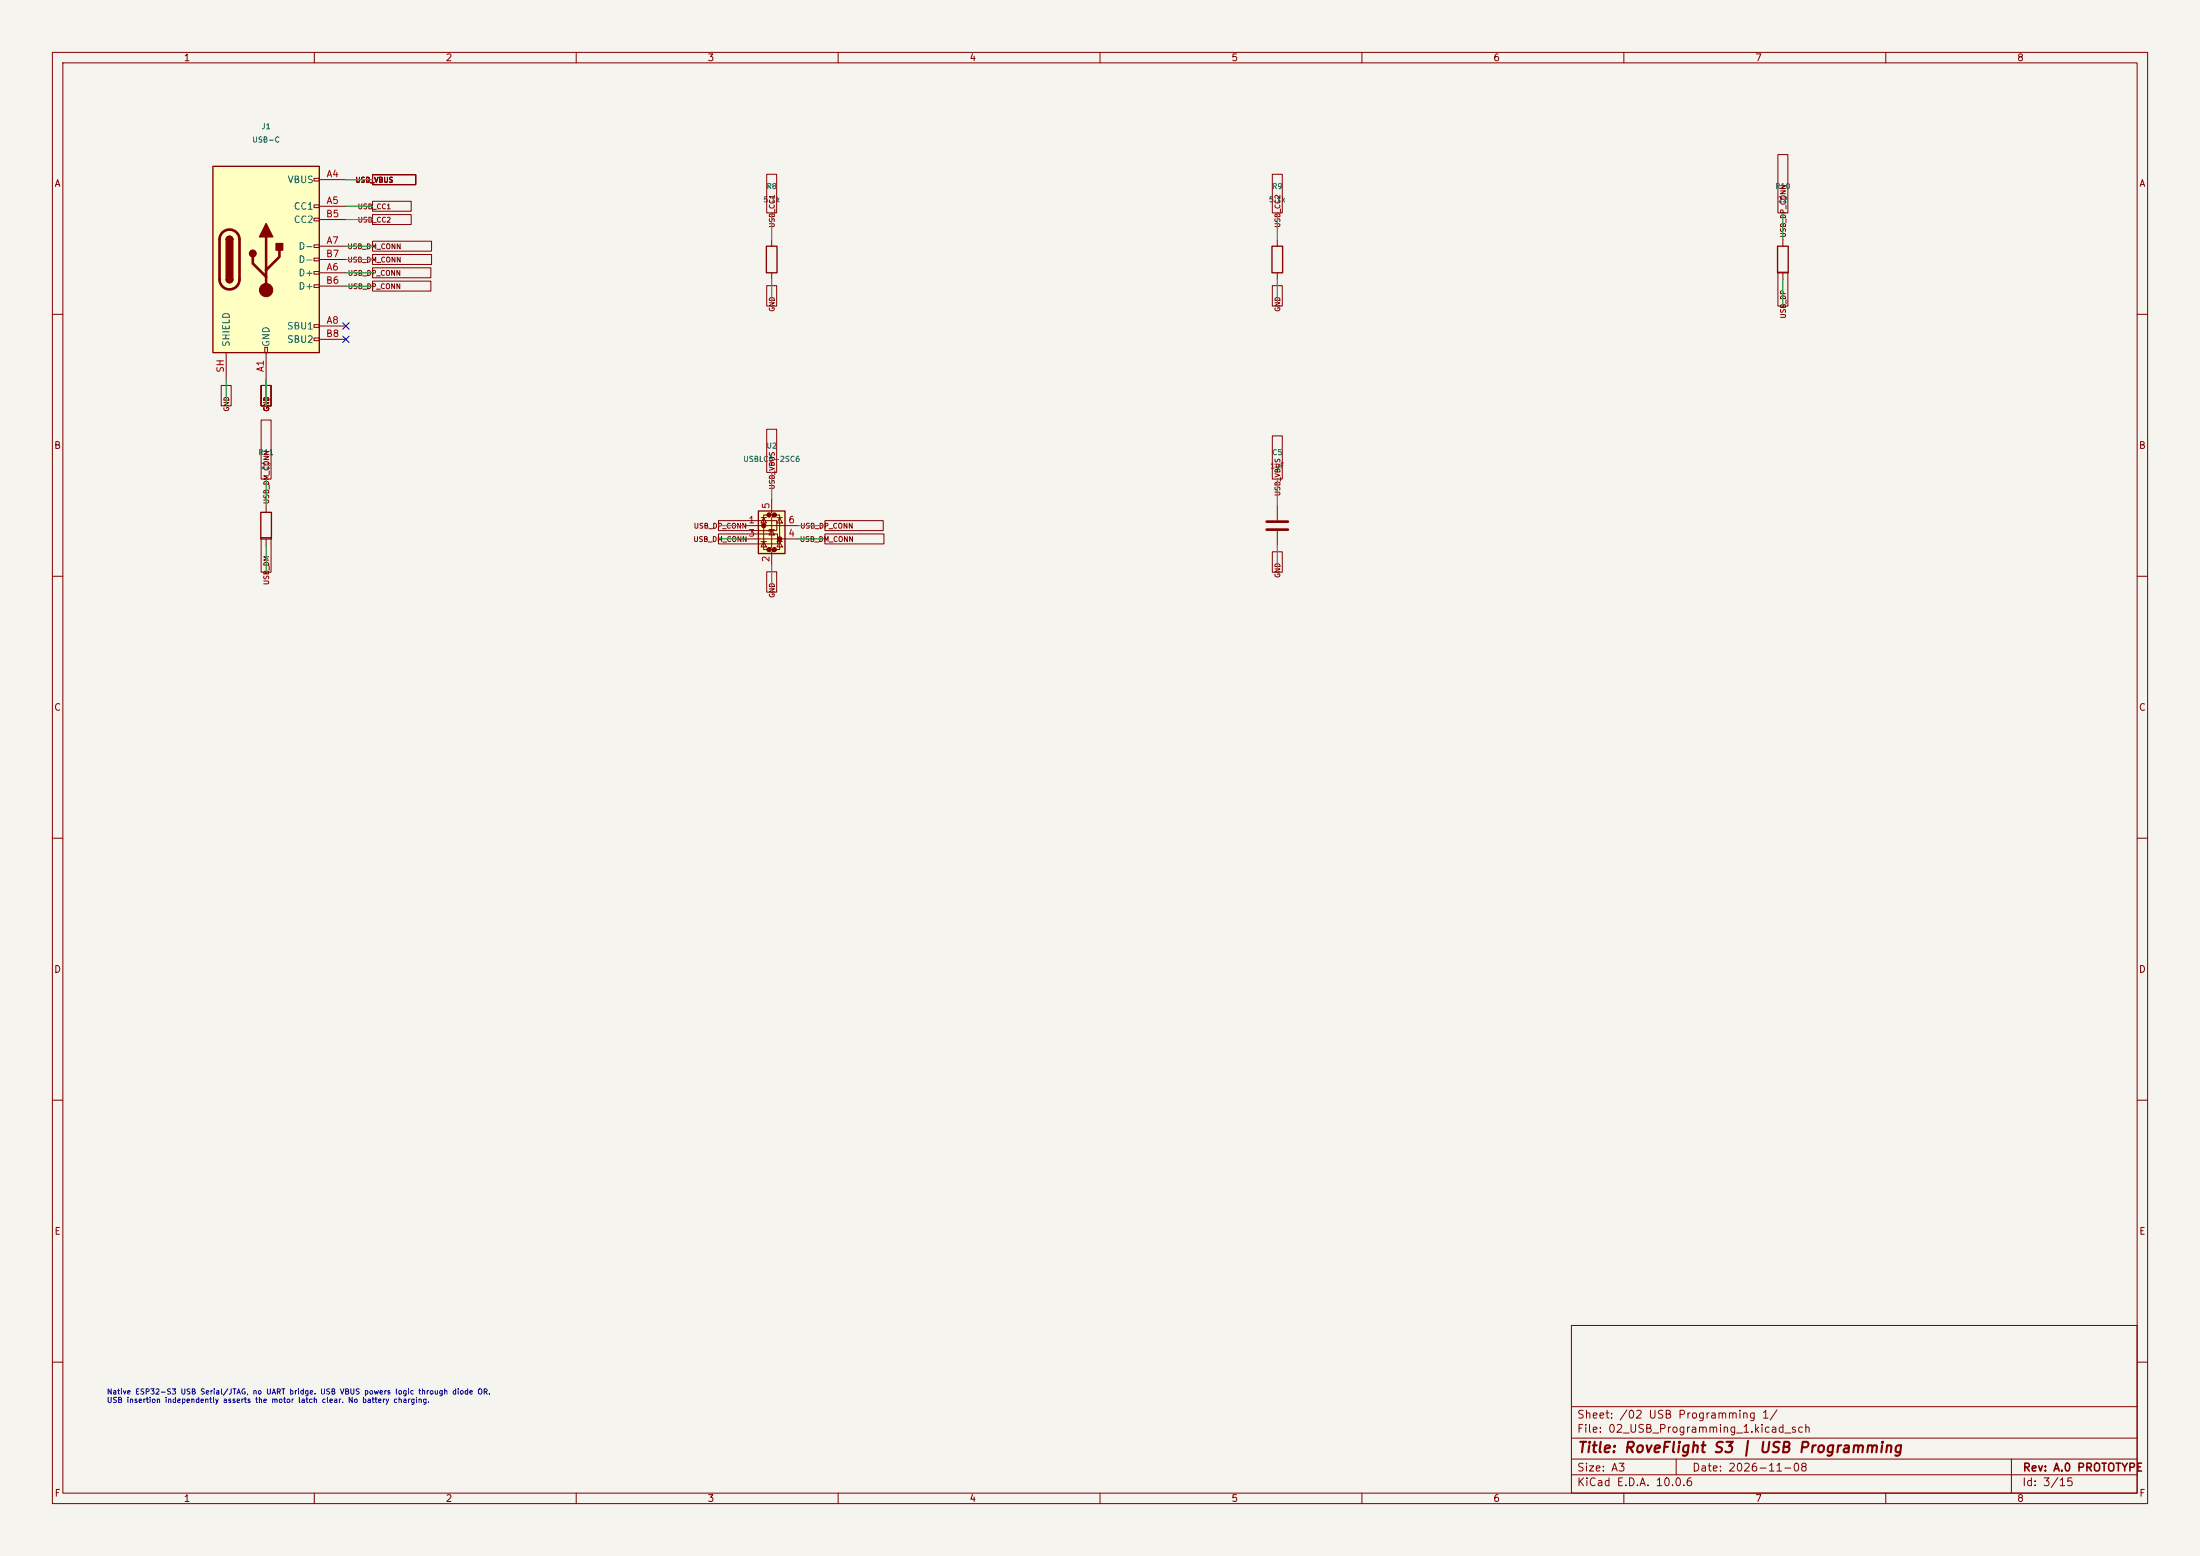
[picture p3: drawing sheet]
(kicad_sch (version 20250114) (generator "eeschema") (paper "A3") (title_block (title "RoveFlight S3 | USB Programming") (rev "A.0 PROTOTYPE") (date "2026-11-08")) (lib_symbols (symbol "Connector:USB_C_Receptacle_USB2.0_16P" (pin_names (offset 1.016)) (exclude_from_sim no) (in_bom yes) (on_board yes) (in_pos_files yes) (duplicate_pin_numbers_are_jumpers no) (property "Reference" "J" (at 0 22.225 0) (show_name no) (do_not_autoplace no) (effects (font (size 1.27 1.27)))) (property "Value" "USB_C_Receptacle_USB2.0_16P" (at 0 19.685 0) (show_name no) (do_not_autoplace no) (effects (font (size 1.27 1.27)))) (property "Footprint" "" (at 3.81 0 0) (show_name no) (do_not_autoplace no) (hide yes) (effects (font (size 1.27 1.27)))) (property "Datasheet" "https://www.usb.org/sites/default/files/documents/usb_type-c.zip" (at 3.81 0 0) (show_name no) (do_not_autoplace no) (hide yes) (effects (font (size 1.27 1.27)))) (property "Description" "USB 2.0-only 16P Type-C Receptacle connector" (at 0 0 0) (show_name no) (do_not_autoplace no) (hide yes) (effects (font (size 1.27 1.27)))) (property "ki_keywords" "usb universal serial bus type-C USB2.0" (at 0 0 0) (show_name no) (do_not_autoplace no) (hide yes) (effects (font (size 1.27 1.27)))) (property "ki_fp_filters" "USB*C*Receptacle*" (at 0 0 0) (show_name no) (do_not_autoplace no) (hide yes) (effects (font (size 1.27 1.27)))) (symbol "USB_C_Receptacle_USB2.0_16P_0_0" (rectangle (start -0.254 -17.78) (end 0.254 -16.764) (stroke (width 0) (type default)) (fill (type none))) (rectangle (start 10.16 15.494) (end 9.144 14.986) (stroke (width 0) (type default)) (fill (type none))) (rectangle (start 10.16 10.414) (end 9.144 9.906) (stroke (width 0) (type default)) (fill (type none))) (rectangle (start 10.16 7.874) (end 9.144 7.366) (stroke (width 0) (type default)) (fill (type none))) (rectangle (start 10.16 2.794) (end 9.144 2.286) (stroke (width 0) (type default)) (fill (type none))) (rectangle (start 10.16 0.254) (end 9.144 -0.254) (stroke (width 0) (type default)) (fill (type none))) (rectangle (start 10.16 -2.286) (end 9.144 -2.794) (stroke (width 0) (type default)) (fill (type none))) (rectangle (start 10.16 -4.826) (end 9.144 -5.334) (stroke (width 0) (type default)) (fill (type none))) (rectangle (start 10.16 -12.446) (end 9.144 -12.954) (stroke (width 0) (type default)) (fill (type none))) (rectangle (start 10.16 -14.986) (end 9.144 -15.494) (stroke (width 0) (type default)) (fill (type none)))) (symbol "USB_C_Receptacle_USB2.0_16P_0_1" (rectangle (start -10.16 17.78) (end 10.16 -17.78) (stroke (width 0.254) (type default)) (fill (type background))) (polyline (pts (xy -8.89 -3.81) (xy -8.89 3.81)) (stroke (width 0.508) (type default)) (fill (type none))) (rectangle (start -7.62 -3.81) (end -6.35 3.81) (stroke (width 0.254) (type default)) (fill (type outline))) (arc (start -7.62 3.81) (mid -6.985 4.4423) (end -6.35 3.81) (stroke (width 0.254) (type default)) (fill (type none))) (arc (start -7.62 3.81) (mid -6.985 4.4423) (end -6.35 3.81) (stroke (width 0.254) (type default)) (fill (type outline))) (arc (start -8.89 3.81) (mid -6.985 5.7067) (end -5.08 3.81) (stroke (width 0.508) (type default)) (fill (type none))) (arc (start -5.08 -3.81) (mid -6.985 -5.7067) (end -8.89 -3.81) (stroke (width 0.508) (type default)) (fill (type none))) (arc (start -6.35 -3.81) (mid -6.985 -4.4423) (end -7.62 -3.81) (stroke (width 0.254) (type default)) (fill (type none))) (arc (start -6.35 -3.81) (mid -6.985 -4.4423) (end -7.62 -3.81) (stroke (width 0.254) (type default)) (fill (type outline))) (polyline (pts (xy -5.08 3.81) (xy -5.08 -3.81)) (stroke (width 0.508) (type default)) (fill (type none))) (circle (center -2.54 1.143) (radius 0.635) (stroke (width 0.254) (type default)) (fill (type outline))) (polyline (pts (xy -1.27 4.318) (xy 0 6.858) (xy 1.27 4.318) (xy -1.27 4.318)) (stroke (width 0.254) (type default)) (fill (type outline))) (polyline (pts (xy 0 -2.032) (xy 2.54 0.508) (xy 2.54 1.778)) (stroke (width 0.508) (type default)) (fill (type none))) (polyline (pts (xy 0 -3.302) (xy -2.54 -0.762) (xy -2.54 0.508)) (stroke (width 0.508) (type default)) (fill (type none))) (polyline (pts (xy 0 -5.842) (xy 0 4.318)) (stroke (width 0.508) (type default)) (fill (type none))) (circle (center 0 -5.842) (radius 1.27) (stroke (width 0) (type default)) (fill (type outline))) (rectangle (start 1.905 1.778) (end 3.175 3.048) (stroke (width 0.254) (type default)) (fill (type outline)))) (symbol "USB_C_Receptacle_USB2.0_16P_1_1" (pin passive line (at 0 -22.86 90) (length 5.08) (name "GND" (effects (font (size 1.27 1.27)))) (number "A1" (effects (font (size 1.27 1.27))))) (pin passive line (at 15.24 15.24 180) (length 5.08) (name "VBUS" (effects (font (size 1.27 1.27)))) (number "A4" (effects (font (size 1.27 1.27))))) (pin bidirectional line (at 15.24 10.16 180) (length 5.08) (name "CC1" (effects (font (size 1.27 1.27)))) (number "A5" (effects (font (size 1.27 1.27))))) (pin bidirectional line (at 15.24 -2.54 180) (length 5.08) (name "D+" (effects (font (size 1.27 1.27)))) (number "A6" (effects (font (size 1.27 1.27))))) (pin bidirectional line (at 15.24 2.54 180) (length 5.08) (name "D-" (effects (font (size 1.27 1.27)))) (number "A7" (effects (font (size 1.27 1.27))))) (pin bidirectional line (at 15.24 -12.7 180) (length 5.08) (name "SBU1" (effects (font (size 1.27 1.27)))) (number "A8" (effects (font (size 1.27 1.27))))) (pin passive line (at 15.24 15.24 180) (length 5.08) (hide yes) (name "VBUS" (effects (font (size 1.27 1.27)))) (number "A9" (effects (font (size 1.27 1.27))))) (pin passive line (at 0 -22.86 90) (length 5.08) (hide yes) (name "GND" (effects (font (size 1.27 1.27)))) (number "A12" (effects (font (size 1.27 1.27))))) (pin passive line (at 0 -22.86 90) (length 5.08) (hide yes) (name "GND" (effects (font (size 1.27 1.27)))) (number "B1" (effects (font (size 1.27 1.27))))) (pin passive line (at 15.24 15.24 180) (length 5.08) (hide yes) (name "VBUS" (effects (font (size 1.27 1.27)))) (number "B4" (effects (font (size 1.27 1.27))))) (pin bidirectional line (at 15.24 7.62 180) (length 5.08) (name "CC2" (effects (font (size 1.27 1.27)))) (number "B5" (effects (font (size 1.27 1.27))))) (pin bidirectional line (at 15.24 -5.08 180) (length 5.08) (name "D+" (effects (font (size 1.27 1.27)))) (number "B6" (effects (font (size 1.27 1.27))))) (pin bidirectional line (at 15.24 0 180) (length 5.08) (name "D-" (effects (font (size 1.27 1.27)))) (number "B7" (effects (font (size 1.27 1.27))))) (pin bidirectional line (at 15.24 -15.24 180) (length 5.08) (name "SBU2" (effects (font (size 1.27 1.27)))) (number "B8" (effects (font (size 1.27 1.27))))) (pin passive line (at 15.24 15.24 180) (length 5.08) (hide yes) (name "VBUS" (effects (font (size 1.27 1.27)))) (number "B9" (effects (font (size 1.27 1.27))))) (pin passive line (at 0 -22.86 90) (length 5.08) (hide yes) (name "GND" (effects (font (size 1.27 1.27)))) (number "B12" (effects (font (size 1.27 1.27))))) (pin passive line (at -7.62 -22.86 90) (length 5.08) (name "SHIELD" (effects (font (size 1.27 1.27)))) (number "SH" (effects (font (size 1.27 1.27)))))) (embedded_fonts no)) (symbol "Device:R" (pin_numbers (hide yes)) (pin_names (offset 0)) (exclude_from_sim no) (in_bom yes) (on_board yes) (in_pos_files yes) (duplicate_pin_numbers_are_jumpers no) (property "Reference" "R" (at 2.032 0 90) (show_name no) (do_not_autoplace no) (effects (font (size 1.27 1.27)))) (property "Value" "R" (at 0 0 90) (show_name no) (do_not_autoplace no) (effects (font (size 1.27 1.27)))) (property "Footprint" "" (at -1.778 0 90) (show_name no) (do_not_autoplace no) (hide yes) (effects (font (size 1.27 1.27)))) (property "Datasheet" "" (at 0 0 0) (show_name no) (do_not_autoplace no) (hide yes) (effects (font (size 1.27 1.27)))) (property "Description" "Resistor" (at 0 0 0) (show_name no) (do_not_autoplace no) (hide yes) (effects (font (size 1.27 1.27)))) (property "ki_keywords" "R res resistor" (at 0 0 0) (show_name no) (do_not_autoplace no) (hide yes) (effects (font (size 1.27 1.27)))) (property "ki_fp_filters" "R_*" (at 0 0 0) (show_name no) (do_not_autoplace no) (hide yes) (effects (font (size 1.27 1.27)))) (symbol "R_0_1" (rectangle (start -1.016 -2.54) (end 1.016 2.54) (stroke (width 0.254) (type default)) (fill (type none)))) (symbol "R_1_1" (pin passive line (at 0 3.81 270) (length 1.27) (name "" (effects (font (size 1.27 1.27)))) (number "1" (effects (font (size 1.27 1.27))))) (pin passive line (at 0 -3.81 90) (length 1.27) (name "" (effects (font (size 1.27 1.27)))) (number "2" (effects (font (size 1.27 1.27)))))) (embedded_fonts no)) (symbol "Power_Protection:USBLC6-2SC6" (pin_names (hide yes)) (exclude_from_sim no) (in_bom yes) (on_board yes) (in_pos_files yes) (duplicate_pin_numbers_are_jumpers no) (symbol "USBLC6-2SC6_0_0" (circle (center -1.524 0) (radius 0.0001) (stroke (width 0.508) (type default)) (fill (type none))) (circle (center -0.508 2.032) (radius 0.0001) (stroke (width 0.508) (type default)) (fill (type none))) (circle (center -0.508 -4.572) (radius 0.0001) (stroke (width 0.508) (type default)) (fill (type none))) (circle (center 0.508 2.032) (radius 0.0001) (stroke (width 0.508) (type default)) (fill (type none))) (circle (center 0.508 -4.572) (radius 0.0001) (stroke (width 0.508) (type default)) (fill (type none))) (circle (center 1.524 -2.54) (radius 0.0001) (stroke (width 0.508) (type default)) (fill (type none)))) (symbol "USBLC6-2SC6_0_1" (polyline (pts (xy -2.54 0) (xy 2.54 0)) (stroke (width 0) (type default)) (fill (type none))) (polyline (pts (xy -2.54 -2.54) (xy 2.54 -2.54)) (stroke (width 0) (type default)) (fill (type none))) (polyline (pts (xy -2.032 0.508) (xy -1.016 0.508) (xy -1.524 1.524) (xy -2.032 0.508)) (stroke (width 0) (type default)) (fill (type none))) (polyline (pts (xy -2.032 -3.048) (xy -1.016 -3.048)) (stroke (width 0) (type default)) (fill (type none))) (polyline (pts (xy -1.016 1.524) (xy -2.032 1.524)) (stroke (width 0) (type default)) (fill (type none))) (polyline (pts (xy -1.016 -4.064) (xy -2.032 -4.064) (xy -1.524 -3.048) (xy -1.016 -4.064)) (stroke (width 0) (type default)) (fill (type none))) (polyline (pts (xy -0.508 -1.143) (xy -0.508 -0.762) (xy 0.508 -0.762)) (stroke (width 0) (type default)) (fill (type none))) (polyline (pts (xy 0 2.54) (xy -0.508 2.032) (xy 0.508 2.032) (xy 0 1.524) (xy 0 -4.064) (xy -0.508 -4.572) (xy 0.508 -4.572) (xy 0 -5.08)) (stroke (width 0) (type default)) (fill (type none))) (polyline (pts (xy 0.508 -1.778) (xy -0.508 -1.778) (xy 0 -0.762) (xy 0.508 -1.778)) (stroke (width 0) (type default)) (fill (type none))) (polyline (pts (xy 1.016 1.524) (xy 2.032 1.524)) (stroke (width 0) (type default)) (fill (type none))) (polyline (pts (xy 1.016 -3.048) (xy 2.032 -3.048)) (stroke (width 0) (type default)) (fill (type none))) (polyline (pts (xy 2.032 0.508) (xy 1.016 0.508) (xy 1.524 1.524) (xy 2.032 0.508)) (stroke (width 0) (type default)) (fill (type none))) (polyline (pts (xy 2.032 -4.064) (xy 1.016 -4.064) (xy 1.524 -3.048) (xy 2.032 -4.064)) (stroke (width 0) (type default)) (fill (type none)))) (symbol "USBLC6-2SC6_1_1" (rectangle (start -2.54 2.794) (end 2.54 -5.334) (stroke (width 0.254) (type default)) (fill (type background))) (polyline (pts (xy -0.508 2.032) (xy -1.524 2.032) (xy -1.524 -4.572) (xy -0.508 -4.572)) (stroke (width 0) (type default)) (fill (type none))) (polyline (pts (xy 0.508 -4.572) (xy 1.524 -4.572) (xy 1.524 2.032) (xy 0.508 2.032)) (stroke (width 0) (type default)) (fill (type none))) (pin passive line (at -5.08 0 0) (length 2.54) (name "I/O1" (effects (font (size 1.27 1.27)))) (number "1" (effects (font (size 1.27 1.27))))) (pin passive line (at 0 -7.62 90) (length 2.54) (name "GND" (effects (font (size 1.27 1.27)))) (number "2" (effects (font (size 1.27 1.27))))) (pin passive line (at -5.08 -2.54 0) (length 2.54) (name "I/O2" (effects (font (size 1.27 1.27)))) (number "3" (effects (font (size 1.27 1.27))))) (pin passive line (at 5.08 -2.54 180) (length 2.54) (name "I/O2" (effects (font (size 1.27 1.27)))) (number "4" (effects (font (size 1.27 1.27))))) (pin passive line (at 0 5.08 270) (length 2.54) (name "VBUS" (effects (font (size 1.27 1.27)))) (number "5" (effects (font (size 1.27 1.27))))) (pin passive line (at 5.08 0 180) (length 2.54) (name "I/O1" (effects (font (size 1.27 1.27)))) (number "6" (effects (font (size 1.27 1.27)))))) (embedded_fonts no) (property "Reference" "U" (at 0.635 5.715 0) (show_name no) (do_not_autoplace no) (effects (font (size 1.27 1.27)) (justify left))) (property "Value" "USBLC6-2SC6" (at 0.635 3.81 0) (show_name no) (do_not_autoplace no) (effects (font (size 1.27 1.27)) (justify left))) (property "Footprint" "Package_TO_SOT_SMD:SOT-23-6" (at 1.27 -6.35 0) (show_name no) (do_not_autoplace no) (hide yes) (effects (font (size 1.27 1.27) (italic yes)) (justify left))) (property "Datasheet" "https://www.st.com/resource/en/datasheet/usblc6-2.pdf" (at 1.27 -8.255 0) (show_name no) (do_not_autoplace no) (hide yes) (effects (font (size 1.27 1.27)) (justify left))) (property "Description" "Very low capacitance ESD protection diode, 2 data-line, SOT-23-6" (at 0 0 0) (show_name no) (do_not_autoplace no) (hide yes) (effects (font (size 1.27 1.27)))) (property "ki_keywords" "usb ethernet video" (at 0 0 0) (show_name no) (do_not_autoplace no) (hide yes) (effects (font (size 1.27 1.27)))) (property "ki_fp_filters" "SOT?23*" (at 0 0 0) (show_name no) (do_not_autoplace no) (hide yes) (effects (font (size 1.27 1.27))))) (symbol "Device:C" (pin_numbers (hide yes)) (pin_names (offset 0.254)) (exclude_from_sim no) (in_bom yes) (on_board yes) (in_pos_files yes) (duplicate_pin_numbers_are_jumpers no) (property "Reference" "C" (at 0.635 2.54 0) (show_name no) (do_not_autoplace no) (effects (font (size 1.27 1.27)) (justify left))) (property "Value" "C" (at 0.635 -2.54 0) (show_name no) (do_not_autoplace no) (effects (font (size 1.27 1.27)) (justify left))) (property "Footprint" "" (at 0.9652 -3.81 0) (show_name no) (do_not_autoplace no) (hide yes) (effects (font (size 1.27 1.27)))) (property "Datasheet" "" (at 0 0 0) (show_name no) (do_not_autoplace no) (hide yes) (effects (font (size 1.27 1.27)))) (property "Description" "Unpolarized capacitor" (at 0 0 0) (show_name no) (do_not_autoplace no) (hide yes) (effects (font (size 1.27 1.27)))) (property "ki_keywords" "cap capacitor" (at 0 0 0) (show_name no) (do_not_autoplace no) (hide yes) (effects (font (size 1.27 1.27)))) (property "ki_fp_filters" "C_*" (at 0 0 0) (show_name no) (do_not_autoplace no) (hide yes) (effects (font (size 1.27 1.27)))) (symbol "C_0_1" (polyline (pts (xy -2.032 0.762) (xy 2.032 0.762)) (stroke (width 0.508) (type default)) (fill (type none))) (polyline (pts (xy -2.032 -0.762) (xy 2.032 -0.762)) (stroke (width 0.508) (type default)) (fill (type none)))) (symbol "C_1_1" (pin passive line (at 0 3.81 270) (length 2.794) (name "" (effects (font (size 1.27 1.27)))) (number "1" (effects (font (size 1.27 1.27))))) (pin passive line (at 0 -3.81 90) (length 2.794) (name "" (effects (font (size 1.27 1.27)))) (number "2" (effects (font (size 1.27 1.27)))))) (embedded_fonts no))) (wire (pts (xy 50.8 72.39) (xy 50.8 77.47)) (stroke (width 0) (type default))) (global_label "GND" (shape passive) (at 50.8 77.47 90.0) (fields_autoplaced yes) (effects (font (size 0.95 0.95)))) (wire (pts (xy 66.04 34.29) (xy 71.12 34.29)) (stroke (width 0) (type default))) (global_label "USB_VBUS" (shape passive) (at 71.12 34.29 180.0) (fields_autoplaced yes) (effects (font (size 0.95 0.95)))) (wire (pts (xy 66.04 39.37) (xy 71.12 39.37)) (stroke (width 0) (type default))) (global_label "USB_CC1" (shape passive) (at 71.12 39.37 180.0) (fields_autoplaced yes) (effects (font (size 0.95 0.95)))) (wire (pts (xy 66.04 52.07) (xy 71.12 52.07)) (stroke (width 0) (type default))) (global_label "USB_DP_CONN" (shape passive) (at 71.12 52.07 180.0) (fields_autoplaced yes) (effects (font (size 0.95 0.95)))) (wire (pts (xy 66.04 46.99) (xy 71.12 46.99)) (stroke (width 0) (type default))) (global_label "USB_DM_CONN" (shape passive) (at 71.12 46.99 180.0) (fields_autoplaced yes) (effects (font (size 0.95 0.95)))) (no_connect (at 66.04 62.23)) (wire (pts (xy 66.04 34.29) (xy 71.12 34.29)) (stroke (width 0) (type default))) (global_label "USB_VBUS" (shape passive) (at 71.12 34.29 180.0) (fields_autoplaced yes) (effects (font (size 0.95 0.95)))) (wire (pts (xy 50.8 72.39) (xy 50.8 77.47)) (stroke (width 0) (type default))) (global_label "GND" (shape passive) (at 50.8 77.47 90.0) (fields_autoplaced yes) (effects (font (size 0.95 0.95)))) (wire (pts (xy 50.8 72.39) (xy 50.8 77.47)) (stroke (width 0) (type default))) (global_label "GND" (shape passive) (at 50.8 77.47 90.0) (fields_autoplaced yes) (effects (font (size 0.95 0.95)))) (wire (pts (xy 66.04 34.29) (xy 71.12 34.29)) (stroke (width 0) (type default))) (global_label "USB_VBUS" (shape passive) (at 71.12 34.29 180.0) (fields_autoplaced yes) (effects (font (size 0.95 0.95)))) (wire (pts (xy 66.04 41.91) (xy 71.12 41.91)) (stroke (width 0) (type default))) (global_label "USB_CC2" (shape passive) (at 71.12 41.91 180.0) (fields_autoplaced yes) (effects (font (size 0.95 0.95)))) (wire (pts (xy 66.04 54.61) (xy 71.12 54.61)) (stroke (width 0) (type default))) (global_label "USB_DP_CONN" (shape passive) (at 71.12 54.61 180.0) (fields_autoplaced yes) (effects (font (size 0.95 0.95)))) (wire (pts (xy 66.04 49.53) (xy 71.12 49.53)) (stroke (width 0) (type default))) (global_label "USB_DM_CONN" (shape passive) (at 71.12 49.53 180.0) (fields_autoplaced yes) (effects (font (size 0.95 0.95)))) (no_connect (at 66.04 64.77)) (wire (pts (xy 66.04 34.29) (xy 71.12 34.29)) (stroke (width 0) (type default))) (global_label "USB_VBUS" (shape passive) (at 71.12 34.29 180.0) (fields_autoplaced yes) (effects (font (size 0.95 0.95)))) (wire (pts (xy 50.8 72.39) (xy 50.8 77.47)) (stroke (width 0) (type default))) (global_label "GND" (shape passive) (at 50.8 77.47 90.0) (fields_autoplaced yes) (effects (font (size 0.95 0.95)))) (wire (pts (xy 43.18 72.39) (xy 43.18 77.47)) (stroke (width 0) (type default))) (global_label "GND" (shape passive) (at 43.18 77.47 90.0) (fields_autoplaced yes) (effects (font (size 0.95 0.95)))) (symbol (lib_id "Connector:USB_C_Receptacle_USB2.0_16P") (at 50.8 49.53 0) (unit 1) (in_bom yes) (on_board yes) (dnp no) (property "Reference" "J1" (at 50.8 24.13 0) (effects (font (size 1 1)))) (property "Value" "USB-C" (at 50.8 26.669999999999998 0) (effects (font (size 1 1)))) (property "Footprint" "Connector_USB:USB_C_Receptacle_HRO_TYPE-C-31-M-12" (at 50.8 49.53 0) (effects (font (size 1 1))) (hide yes)) (property "MPN" "TYPE-C-31-M-12" (at 50.8 49.53 0) (effects (font (size 1 1))) (hide yes)) (property "Manufacturer" "HRO" (at 50.8 49.53 0) (effects (font (size 1 1))) (hide yes)) (property "Datasheet" "" (at 50.8 49.53 0) (effects (font (size 1 1))) (hide yes)) (pin "A1") (pin "A4") (pin "A5") (pin "A6") (pin "A7") (pin "A8") (pin "A9") (pin "A12") (pin "B1") (pin "B4") (pin "B5") (pin "B6") (pin "B7") (pin "B8") (pin "B9") (pin "B12") (pin "SH")) (wire (pts (xy 147.32 45.72) (xy 147.32 40.64)) (stroke (width 0) (type default))) (global_label "USB_CC1" (shape passive) (at 147.32 40.64 270.0) (fields_autoplaced yes) (effects (font (size 0.95 0.95)))) (wire (pts (xy 147.32 53.34) (xy 147.32 58.42)) (stroke (width 0) (type default))) (global_label "GND" (shape passive) (at 147.32 58.42 90.0) (fields_autoplaced yes) (effects (font (size 0.95 0.95)))) (symbol (lib_id "Device:R") (at 147.32 49.53 0) (unit 1) (in_bom yes) (on_board yes) (dnp no) (property "Reference" "R8" (at 147.32 35.56 0) (effects (font (size 1 1)))) (property "Value" "5.1k" (at 147.32 38.1 0) (effects (font (size 1 1)))) (property "Footprint" "RoveFlight:R_0402_1005Metric_RF_R8" (at 147.32 49.53 0) (effects (font (size 1 1))) (hide yes)) (property "MPN" "RC0402FR-075101L" (at 147.32 49.53 0) (effects (font (size 1 1))) (hide yes)) (property "Manufacturer" "Yageo" (at 147.32 49.53 0) (effects (font (size 1 1))) (hide yes)) (property "Datasheet" "" (at 147.32 49.53 0) (effects (font (size 1 1))) (hide yes)) (pin "1") (pin "2")) (wire (pts (xy 243.84 45.72) (xy 243.84 40.64)) (stroke (width 0) (type default))) (global_label "USB_CC2" (shape passive) (at 243.84 40.64 270.0) (fields_autoplaced yes) (effects (font (size 0.95 0.95)))) (wire (pts (xy 243.84 53.34) (xy 243.84 58.42)) (stroke (width 0) (type default))) (global_label "GND" (shape passive) (at 243.84 58.42 90.0) (fields_autoplaced yes) (effects (font (size 0.95 0.95)))) (symbol (lib_id "Device:R") (at 243.83999999999997 49.53 0) (unit 1) (in_bom yes) (on_board yes) (dnp no) (property "Reference" "R9" (at 243.83999999999997 35.56 0) (effects (font (size 1 1)))) (property "Value" "5.1k" (at 243.83999999999997 38.1 0) (effects (font (size 1 1)))) (property "Footprint" "RoveFlight:R_0402_1005Metric_RF_R9" (at 243.83999999999997 49.53 0) (effects (font (size 1 1))) (hide yes)) (property "MPN" "RC0402FR-075101L" (at 243.83999999999997 49.53 0) (effects (font (size 1 1))) (hide yes)) (property "Manufacturer" "Yageo" (at 243.83999999999997 49.53 0) (effects (font (size 1 1))) (hide yes)) (property "Datasheet" "" (at 243.83999999999997 49.53 0) (effects (font (size 1 1))) (hide yes)) (pin "1") (pin "2")) (wire (pts (xy 340.36 45.72) (xy 340.36 40.64)) (stroke (width 0) (type default))) (global_label "USB_DP_CONN" (shape passive) (at 340.36 40.64 270.0) (fields_autoplaced yes) (effects (font (size 0.95 0.95)))) (wire (pts (xy 340.36 53.34) (xy 340.36 58.42)) (stroke (width 0) (type default))) (global_label "USB_DP" (shape passive) (at 340.36 58.42 90.0) (fields_autoplaced yes) (effects (font (size 0.95 0.95)))) (symbol (lib_id "Device:R") (at 340.36 49.53 0) (unit 1) (in_bom yes) (on_board yes) (dnp no) (property "Reference" "R10" (at 340.36 35.56 0) (effects (font (size 1 1)))) (property "Value" "22" (at 340.36 38.1 0) (effects (font (size 1 1)))) (property "Footprint" "RoveFlight:R_0402_1005Metric_RF_R10" (at 340.36 49.53 0) (effects (font (size 1 1))) (hide yes)) (property "MPN" "RC0402FR-0722R0L" (at 340.36 49.53 0) (effects (font (size 1 1))) (hide yes)) (property "Manufacturer" "Yageo" (at 340.36 49.53 0) (effects (font (size 1 1))) (hide yes)) (property "Datasheet" "" (at 340.36 49.53 0) (effects (font (size 1 1))) (hide yes)) (pin "1") (pin "2")) (wire (pts (xy 50.8 96.52) (xy 50.8 91.44)) (stroke (width 0) (type default))) (global_label "USB_DM_CONN" (shape passive) (at 50.8 91.44 270.0) (fields_autoplaced yes) (effects (font (size 0.95 0.95)))) (wire (pts (xy 50.8 104.14) (xy 50.8 109.22)) (stroke (width 0) (type default))) (global_label "USB_DM" (shape passive) (at 50.8 109.22 90.0) (fields_autoplaced yes) (effects (font (size 0.95 0.95)))) (symbol (lib_id "Device:R") (at 50.8 100.33000000000001 0) (unit 1) (in_bom yes) (on_board yes) (dnp no) (property "Reference" "R11" (at 50.8 86.36000000000001 0) (effects (font (size 1 1)))) (property "Value" "22" (at 50.8 88.90000000000002 0) (effects (font (size 1 1)))) (property "Footprint" "RoveFlight:R_0402_1005Metric_RF_R11" (at 50.8 100.33000000000001 0) (effects (font (size 1 1))) (hide yes)) (property "MPN" "RC0402FR-0722R0L" (at 50.8 100.33000000000001 0) (effects (font (size 1 1))) (hide yes)) (property "Manufacturer" "Yageo" (at 50.8 100.33000000000001 0) (effects (font (size 1 1))) (hide yes)) (property "Datasheet" "" (at 50.8 100.33000000000001 0) (effects (font (size 1 1))) (hide yes)) (pin "1") (pin "2")) (wire (pts (xy 142.24 100.33) (xy 137.16 100.33)) (stroke (width 0) (type default))) (global_label "USB_DP_CONN" (shape passive) (at 137.16 100.33 0.0) (fields_autoplaced yes) (effects (font (size 0.95 0.95)))) (wire (pts (xy 147.32 107.95) (xy 147.32 113.03)) (stroke (width 0) (type default))) (global_label "GND" (shape passive) (at 147.32 113.03 90.0) (fields_autoplaced yes) (effects (font (size 0.95 0.95)))) (wire (pts (xy 142.24 102.87) (xy 137.16 102.87)) (stroke (width 0) (type default))) (global_label "USB_DM_CONN" (shape passive) (at 137.16 102.87 0.0) (fields_autoplaced yes) (effects (font (size 0.95 0.95)))) (wire (pts (xy 152.4 102.87) (xy 157.48 102.87)) (stroke (width 0) (type default))) (global_label "USB_DM_CONN" (shape passive) (at 157.48 102.87 180.0) (fields_autoplaced yes) (effects (font (size 0.95 0.95)))) (wire (pts (xy 147.32 95.25) (xy 147.32 90.17)) (stroke (width 0) (type default))) (global_label "USB_VBUS" (shape passive) (at 147.32 90.17 270.0) (fields_autoplaced yes) (effects (font (size 0.95 0.95)))) (wire (pts (xy 152.4 100.33) (xy 157.48 100.33)) (stroke (width 0) (type default))) (global_label "USB_DP_CONN" (shape passive) (at 157.48 100.33 180.0) (fields_autoplaced yes) (effects (font (size 0.95 0.95)))) (symbol (lib_id "Power_Protection:USBLC6-2SC6") (at 147.32 100.33000000000001 0) (unit 1) (in_bom yes) (on_board yes) (dnp no) (property "Reference" "U2" (at 147.32 85.09000000000002 0) (effects (font (size 1 1)))) (property "Value" "USBLC6-2SC6" (at 147.32 87.63000000000002 0) (effects (font (size 1 1)))) (property "Footprint" "Package_TO_SOT_SMD:SOT-23-6" (at 147.32 100.33000000000001 0) (effects (font (size 1 1))) (hide yes)) (property "MPN" "USBLC6-2SC6" (at 147.32 100.33000000000001 0) (effects (font (size 1 1))) (hide yes)) (property "Manufacturer" "STMicroelectronics" (at 147.32 100.33000000000001 0) (effects (font (size 1 1))) (hide yes)) (property "Datasheet" "https://www.st.com/resource/en/datasheet/usblc6-2.pdf" (at 147.32 100.33000000000001 0) (effects (font (size 1 1))) (hide yes)) (pin "1") (pin "2") (pin "3") (pin "4") (pin "5") (pin "6")) (wire (pts (xy 243.84 96.52) (xy 243.84 91.44)) (stroke (width 0) (type default))) (global_label "USB_VBUS" (shape passive) (at 243.84 91.44 270.0) (fields_autoplaced yes) (effects (font (size 0.95 0.95)))) (wire (pts (xy 243.84 104.14) (xy 243.84 109.22)) (stroke (width 0) (type default))) (global_label "GND" (shape passive) (at 243.84 109.22 90.0) (fields_autoplaced yes) (effects (font (size 0.95 0.95)))) (symbol (lib_id "Device:C") (at 243.83999999999997 100.33000000000001 0) (unit 1) (in_bom yes) (on_board yes) (dnp no) (property "Reference" "C5" (at 243.83999999999997 86.36000000000001 0) (effects (font (size 1 1)))) (property "Value" "1uF" (at 243.83999999999997 88.90000000000002 0) (effects (font (size 1 1)))) (property "Footprint" "RoveFlight:C_0402_1005Metric_RF_C5" (at 243.83999999999997 100.33000000000001 0) (effects (font (size 1 1))) (hide yes)) (property "MPN" "GRM155R61A105KE15D" (at 243.83999999999997 100.33000000000001 0) (effects (font (size 1 1))) (hide yes)) (property "Manufacturer" "Murata" (at 243.83999999999997 100.33000000000001 0) (effects (font (size 1 1))) (hide yes)) (property "Datasheet" "" (at 243.83999999999997 100.33000000000001 0) (effects (font (size 1 1))) (hide yes)) (pin "1") (pin "2")) (text "Native ESP32-S3 USB Serial/JTAG, no UART bridge. USB VBUS powers logic through diode OR.\nUSB insertion independently asserts the motor latch clear. No battery charging." (at 20.32 266.7 0) (effects (font (size 1.0 1.0)) (justify left))) (embedded_fonts no))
